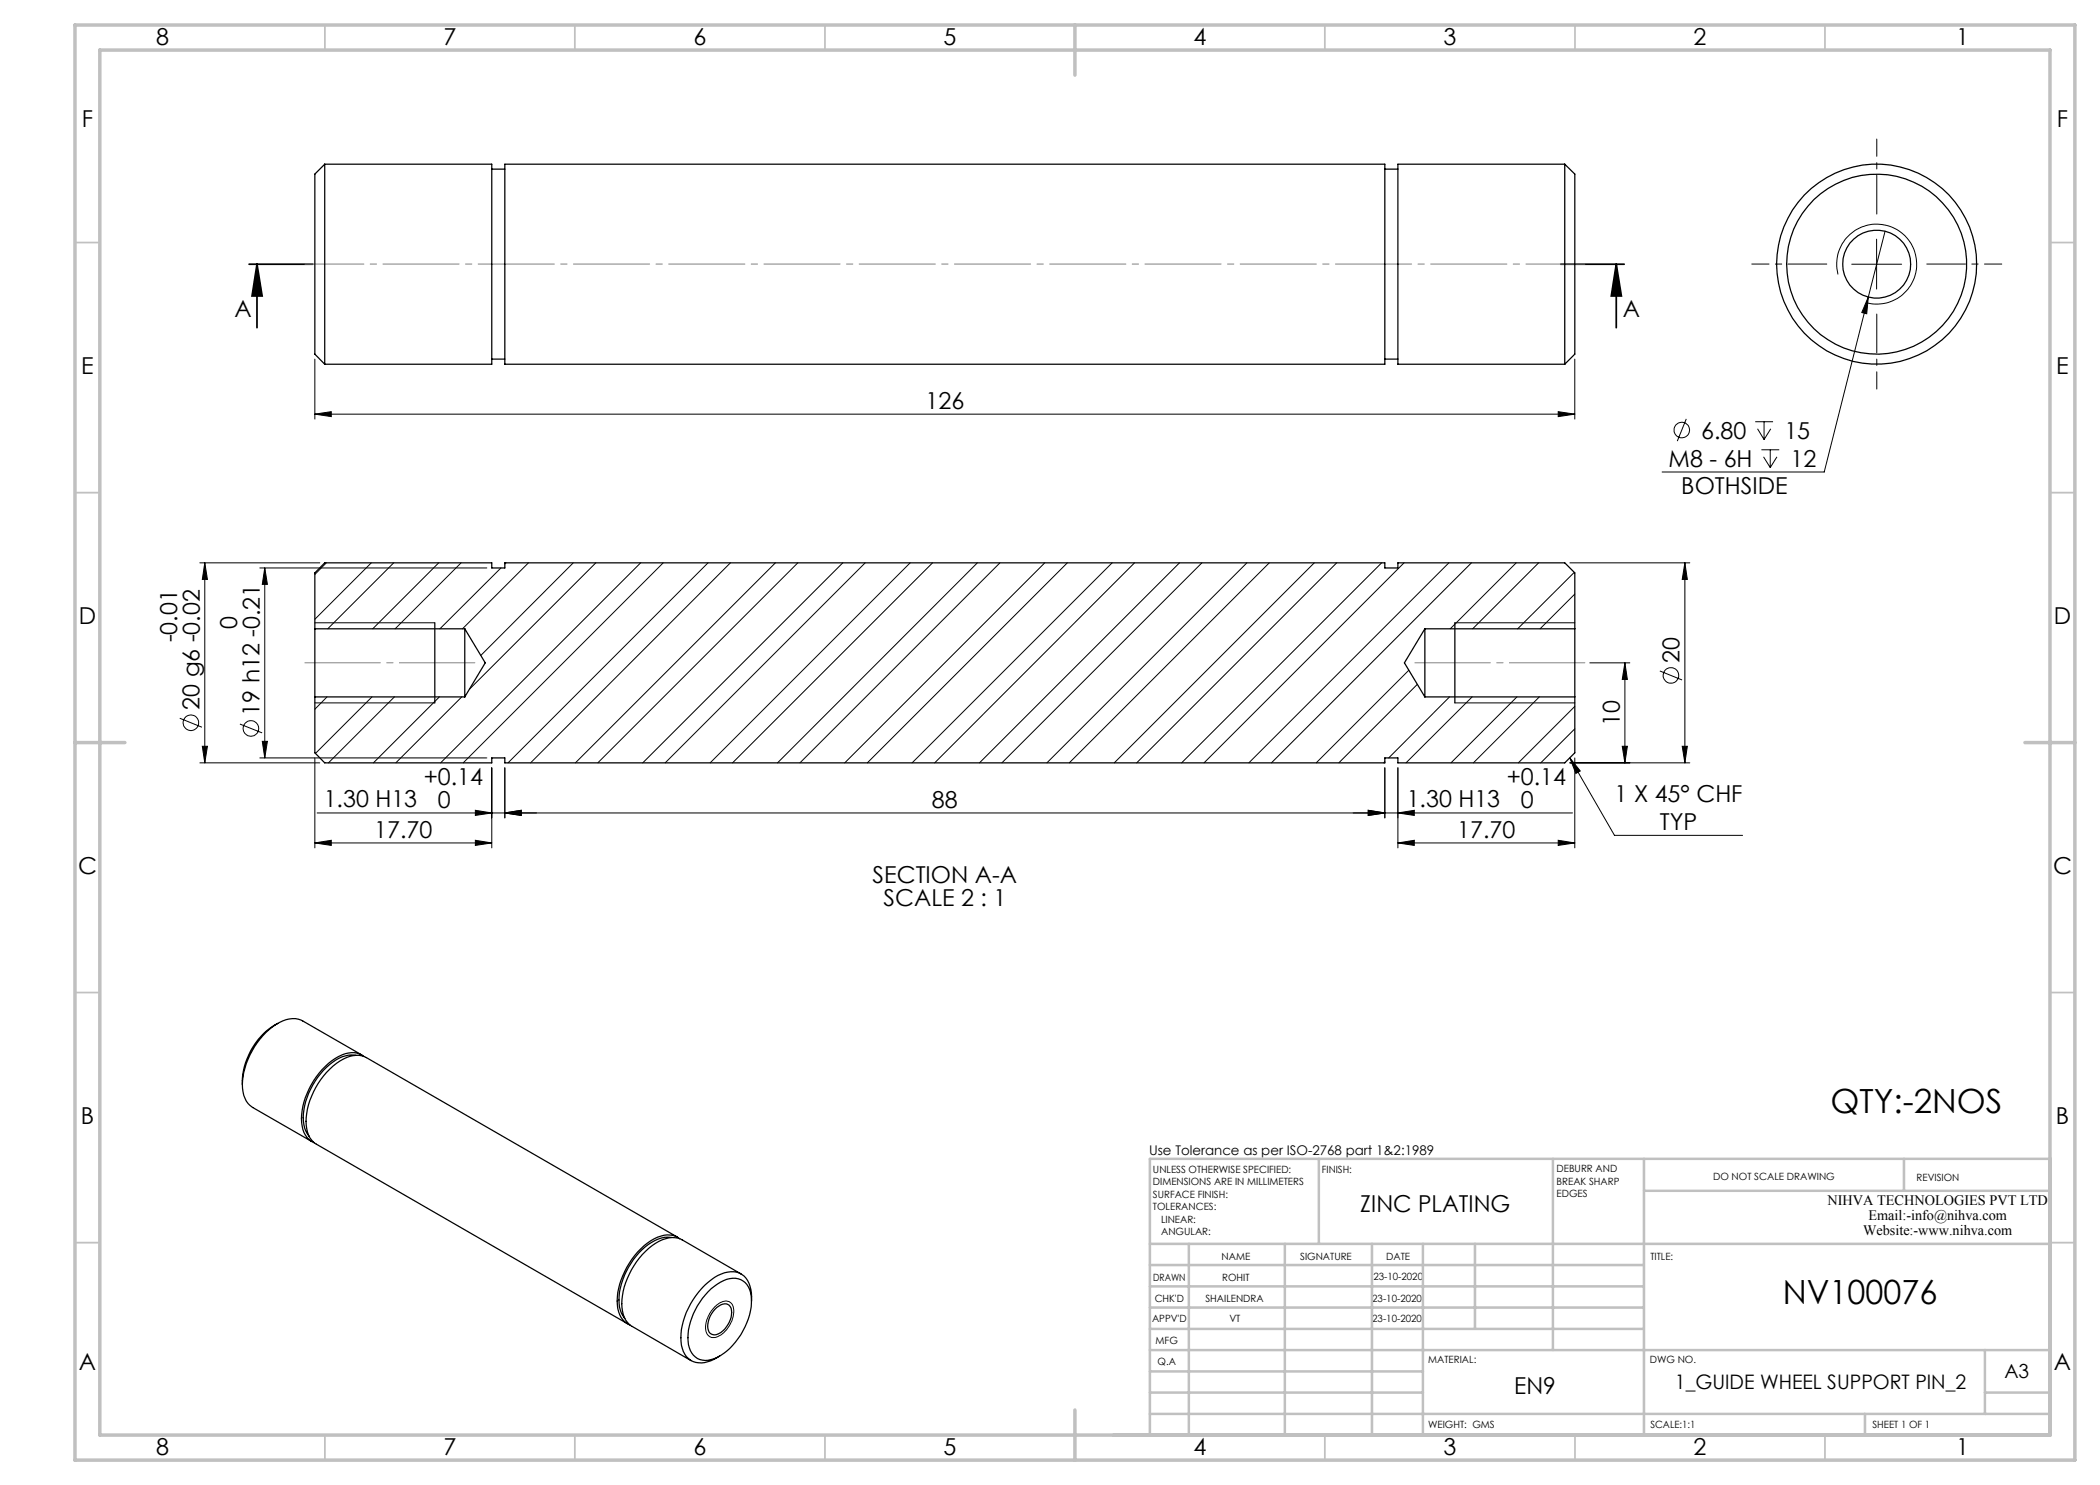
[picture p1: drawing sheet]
<svg xmlns="http://www.w3.org/2000/svg" width="420mm" height="297mm" viewBox="0 0 420 297" stroke-linecap="round" stroke-linejoin="round" font-family="sans-serif">
<g fill="none" stroke="#000" stroke-width=".2">
<path d="M367.6 54.9a8 8 0 0 1 7-10.1 8 8 0 0 1 8.7 8.7 8 8 0 0 1-10 7.1M370.3 52.8h10M373.7 59.4l-.4 3.4-.9-.3zM373.7 59.4l-8.9 35h-32.4M375.3 47.8v10M377 46.2l-3.3 13.2M63 71.8v12M315 71.8v12M63 82.8l3.3-.5v1zM63 82.8h252M311.6 82.3l3.4 .5-3.4 .5zM337.3 83.8l-1.8 4.4"/>
<path d="M351 84.3h3.6M351.5 85.8l1.3 2.1M352.3 90h3.5M352.7 91.4l1.3 2.1M352.8 84.3v3.6M354 90v3.5M354.2 85.8l-1.4 2.1M355.4 91.4l-1.4 2.1M40 112.6h24M41 112.6l.5 3.3h-1zM41 112.6v40M52 113.6h45.4"/>
<path d="M53 113.6v38M53 113.6l.5 3.3h-1zM65.3 112.6l-2.3 2.3M74.3 112.6l-11.3 11.3M78.7 112.6l-13.2 13.2M87.7 112.6l-13.2 13.2M92.2 112.6l-13.2 13.2M100.2 113.6l-12.2 12.2M101.2 112.6l-.2 .2M105.7 112.6l-13.2 13.2M114.7 112.6l-18.5 18.5M119.2 112.6l-25.3 25.3"/>
<path d="M128.1 112.6l-40 40M132.6 112.6l-40 40M141.6 112.6l-40 40M146.1 112.6l-40 40M155.1 112.6l-40 40M159.6 112.6l-40 40M168.6 112.6l-40 40M173 112.6l-40 40M182 112.6l-40 40M186.5 112.6l-40 40M195.5 112.6l-40 40M200 112.6l-40 40"/>
<path d="M209 112.6l-40.1 40M213.5 112.6l-40 40M222.4 112.6l-40 40M226.9 112.6l-40 40M235.9 112.6l-40 40M240.4 112.6l-40 40M249.4 112.6l-40 40M253.9 112.6l-40 40M262.9 112.6l-40.1 40M267.3 112.6l-40 40M276.3 112.6l-40 40M280.8 112.6l-40 40"/>
<path d="M289.8 112.6l-40 40M294.3 112.6l-40 40M303.2 112.6l-13.1 13.2M307.7 112.6l-13.2 13.2M314 112.6h24M314.9 114.5l-11.4 11.3M315 118.8l-7 7M337 112.6v40M337 112.6l.5 3.3h-1.1zM63 124.6h24M65.4 139.4l-2.4 2.4M74.4 139.4l-11.3 11.3"/>
<path d="M78.9 139.4l-13.2 13.2M87.9 139.4l-13.2 13.2M92.4 139.4l-13.2 13.2M281.8 134.1l-18.6 18.5M283.5 136.9l-15.7 15.7M289.9 139.4l-12.2 12.2M291 124.6h24M294.4 139.4l-13.2 13.2M303.4 139.4l-13.2 13.2M307.9 139.4l-13.2 13.2M318 132.6h8M325 132.6v20"/>
<path d="M325 132.6l.5 3.3h-1.1zM332 134.2l4.4 1.8M35.9 143.6l4.5 1.8M40 152.6h24M40.5 149.3h1l-.5 3.3zM48 144.8l4.4 1.8M52 151.6h45.4M52.5 148.3h1l-.5 3.3zM63 151.6v18M63 140.6h24M98.4 153.6v16M101 153.6v10"/>
<path d="M277 153.6v10M277 152.3l-.3 .3M279.6 153.6v16M291 140.6h24M314 151.6l2.1 2.6-.9 .5zM314 151.6l8.9 15.5h25.6M314 152.6h24M315 151.6v18M315 141.3l-11.3 11.3M315 145.8l-6.8 6.8M324.4 149.3h1.1l-.5 3.3zM336.4 149.3h1.1l-.5 3.3z"/>
<path d="M63 168.6l3.3-.5v1zM63 168.6h35.4M95.1 162.1l3.3 .5-3.3 .5zM95.1 168.1l3.3 .5-3.3 .5zM101 162.6l3.2-.5v1zM273.6 162.1l3.4 .5-3.4 .5zM279.6 162.6l3.3-.5v1zM279.6 168.6l3.3-.5v1zM279.6 168.6h35.4M311.6 168.1l3.4 .5-3.4 .5zM314.5 162.6h-251.1M142.9 261.4a2.56 2.56 0 0 1 3-1 2.78 2.78 0 0 1 .6 3.3 5.3 5.3 0 0 1-3.7 3.8 1.75 1.75 0 0 1-1.7-2.2 6.5 6.5 0 0 1 1.8-3.9z"/>
<circle cx="336.4" cy="86" r="1.56"/>
<circle cx="334.2" cy="135.1" r="1.55"/>
<circle cx="38.2" cy="144.5" r="1.56"/>
<circle cx="50.2" cy="145.7" r="1.55"/>
</g>
<path d="M49.8 52.8h12.7M51.4 52.8l1 6.4h-2zM51.4 52.8v12.7M312.1 52.8h12.7M323.3 52.8l1 6.4h-2zM323.3 52.8v12.7" fill="none" stroke="#000" stroke-width=".35"/>
<path d="M61 52.8h256" fill="none" stroke="#808080" stroke-width=".2" stroke-dasharray="15.2 1.3 1.3 1.3" stroke-dashoffset="3.4"/>
<path d="M95 132.6h-34M317 132.6h-34" fill="none" stroke="#808080" stroke-width=".2" stroke-dasharray="15.2 1.3 1.3 1.3" stroke-dashoffset=".1"/>
<g fill="none" stroke="#c0c0c0" stroke-width=".35">
<path d="M65 5v5M115 5v5M165 5v5M265 5v5M315 5v5M365 5v5M15 48.5h5M410 48.5h5M15 98.5h5M410 98.5h5M15 198.5h5M410 198.5h5"/>
<path d="M15 248.5h5M410 248.5h5M65 287v5M115 287v5M165 287v5M265 287v5M315 287v5M365 287v5"/>
</g>
<g fill="none" stroke="#c0c0c0" stroke-width=".5">
<path d="M263.8 231.8v17M310.6 231.8v38.2M328.8 231.8v55.2M328.8 238.2h81.2M380.8 231.8v6.4M410 231.8h-180v55.2M230 248.8h180M230 257.3h98.8M230 253h98.8M237.8 248.8v38.2M257 248.8v38.2M274.4 248.8v38.2"/>
<path d="M284.6 248.8v38.2M295 248.8v17M230 265.8h98.8M230 261.5h98.8M230 278.5h54.6M230 274.3h54.6M230 270h180M397 278.5h13M397 270v12.8M230 282.8h180M373 282.8v4.2"/>
</g>
<path d="M15 5h400v287h-400zM20 10h390v277h-390zM215 5v10M15 148.5h10M405 148.5h10M215 282v10" fill="none" stroke="#c0c0c0" stroke-width=".7"/>
<path d="M365.4 52.8h-15M375.4 42.8v-15M385.4 52.8h15M375.4 62.8v15" fill="none" stroke="#000" stroke-width=".2" stroke-dasharray="15.2 1.3 1.3 1.3" stroke-dashoffset="7.5"/>
<g fill="none" stroke="#000" stroke-width=".25">
<path d="M64.9 32.8v40M64.9 32.8h33.5v40h-33.5M64.9 32.8l-1.9 2v36l1.9 2M98.4 33.8h2.6M101 32.8h176v40h-176zM277 33.8h2.6M312.9 32.8v40M312.9 32.8l2.1 2v36l-2.1 2M312.9 32.8h-33.3v40h33.3M98.4 71.8h2.6M277 71.8h2.6M63 125.8v13.6"/>
<path d="M63 139.4v11.2l1.9 2h33.5v-1h2.6v1h176v-1h2.6v1h33.3l2.1-2v-11.2M63 125.8v-11.2l1.9-2h33.5v1h2.6v-1h176v1h2.6v-1h33.3l2.1 2v11.2M63 139.4h30M63 125.8h30M87 124.6v16M93 125.8v13.6M93 125.8l4 6.8-4 6.8M285 125.8v13.6M285 139.4h30M285 125.8h30M285 125.8l-4.1 6.8 4.1 6.8M291 124.6v16"/>
<path d="M315 125.8v13.6M55.6 204.7a13.8 13.8 0 0 0-7.1 12.2M71.2 211.1a6.8 6.8 0 0 0-5.9 2.4 14.5 14.5 0 0 0-4.6 10.8 5.2 5.2 0 0 0 1.1 3M72.4 211l-11.9-6.8a5 5 0 0 0-5.3 .7 15.5 15.5 0 0 0-6.7 12.8 4.5 4.5 0 0 0 2.1 3.8l11.8 6.8M72.8 211.3a4.4 4.4 0 0 0-5.1 0 15.3 15.3 0 0 0-7.4 13.2 4.5 4.5 0 0 0 2.5 4.1M134.3 247.5a7.1 7.1 0 0 0-5.9 2.4 14.3 14.3 0 0 0-4.5 11.5 4.9 4.9 0 0 0 1.1 2.3M135.5 247.4l-62.2-35.9a5 5 0 0 0-5.4 .7 15.4 15.4 0 0 0-6.7 12.8 4.4 4.4 0 0 0 2.1 3.8l62.2 36M135.9 247.8a4.5 4.5 0 0 0-5.1 0 15.3 15.3 0 0 0-7.3 13.1 4.4 4.4 0 0 0 2.5 4.1M142.2 257.8a6.6 6.6 0 0 1 5.4-2 4.2 4.2 0 0 1 2.7 4.8 13.6 13.6 0 0 1-7.5 11.1 3.5 3.5 0 0 1-5.1-2.8 13.6 13.6 0 0 1 4.5-11.1zM148.2 254.8l-11.8-6.8a5 5 0 0 0-5.3 .7 15.4 15.4 0 0 0-6.7 12.8 4.4 4.4 0 0 0 2 3.8l11.8 6.8M143 261.9l.8-.7a1.48 1.48 0 0 1 1.7-.3 1.48 1.48 0 0 1 .8 1.6 4.9 4.9 0 0 1-3.3 4.5 1.58 1.58 0 0 1-1.4-2.2l.4-1.6zM150.3 260.2a5.9 5.9 0 0 0-2-5.3 4.8 4.8 0 0 0-4.7 .2 15.3 15.3 0 0 0-7.4 13.2 4.3 4.3 0 0 0 2.9 4.2 6.6 6.6 0 0 0 4.8-1.3"/>
<circle cx="375.3" cy="52.8" r="20"/>
<circle cx="375.3" cy="52.8" r="18"/>
<circle cx="375.3" cy="52.8" r="6.8"/>
</g>
<g fill="#000">
<path d="M323.3 52.8l1 6.4h-2zM51.4 52.8l1 6.4h-2z"/>
<path d="M63 82.8l3.3-.5v1zM311.6 82.3l3.4 .5-3.4 .5zM95.1 162.1l3.3 .5-3.3 .5zM101 162.6l3.2-.5v1zM63 168.6l3.3-.5v1zM95.1 168.1l3.3 .5-3.3 .5zM279.6 168.6l3.3-.5v1zM311.6 168.1l3.4 .5-3.4 .5zM314 151.6l2.1 2.6-.9 .5zM373.7 59.4l-1.3 3.1 .9 .3z"/>
<path d="M41 112.6l.5 3.3h-1zM40.5 149.3h1l-.5 3.3z"/>
<path d="M337 112.6l.5 3.3h-1.1zM336.4 149.3h1.1l-.5 3.3zM53 113.6l.5 3.3h-1zM52.5 148.3h1l-.5 3.3zM325 132.6l.5 3.3h-1.1zM324.4 149.3h1.1l-.5 3.3z"/>
<path d="M101 162.6l3.2-.5v1zM273.6 162.1l3.4 .5-3.4 .5z"/>
<path d="M273.6 162.1l3.4 .5-3.4 .5zM279.6 162.6l3.3-.5v1z"/>
</g>
<g font-size="6.7">
<text x="366.1" y="222.5">QTY:-2NOS</text>
<text x="356.6" y="260.8">NV100076</text>
</g>
<g font-size="4.7">
<text x="31.2" y="9">8</text>
<text x="88.7" y="9">7</text>
<text x="138.7" y="9">6</text>
<text x="188.7" y="9">5</text>
<text x="238.7" y="9">4</text>
<text x="288.7" y="9">3</text>
<text x="338.7" y="9">2</text>
<text x="391.2" y="9">1</text>
<text x="16.4" y="25.5">F</text>
<text x="411.4" y="25.5">F</text>
<text x="46.9" y="63.4">A</text>
<text x="324.6" y="63.4">A</text>
<text x="16.3" y="74.7">E</text>
<text x="411.2" y="74.7">E</text>
<text x="185.1" y="81.8">126</text>
<text x="340.2" y="87.7">6.80</text>
<text x="356.9" y="87.7">15</text>
<text x="333.7" y="93.3">M8 - 6H</text>
<text x="358.1" y="93.3">12</text>
<text x="336.3" y="98.7">BOTHSIDE</text>
<text x="15.8" y="124.7">D</text>
<text x="47.4" y="125.8" transform="rotate(-90 47.4 125.8)">0</text>
<text x="410.8" y="124.7">D</text>
<text x="35.4" y="128.5" transform="rotate(-90 35.4 128.5)">-0.01</text>
<text x="335.9" y="132.5" transform="rotate(-90 335.9 132.5)">20</text>
<text x="39.9" y="142" transform="rotate(-90 39.9 142)">20 g6 -0.02</text>
<text x="51.9" y="143.1" transform="rotate(-90 51.9 143.1)">19 h12 -0.21</text>
<text x="324" y="145.1" transform="rotate(-90 324 145.1)">10</text>
<text x="64.7" y="161.5">1.30 H13</text>
<text x="84.7" y="157">+0.14</text>
<text x="87.6" y="161.6">0</text>
<text x="186.4" y="161.5">88</text>
<text x="281.3" y="161.5">1.30 H13</text>
<text x="301.3" y="157">+0.14</text>
<text x="304.2" y="161.6">0</text>
<text x="322.9" y="160.5">1 X 45° CHF</text>
<text x="74.9" y="167.6">17.70</text>
<text x="291.5" y="167.6">17.70</text>
<text x="332" y="166.1">TYP</text>
<text x="15.6" y="174.7">C</text>
<text x="174.5" y="176.7">SECTION A-A</text>
<text x="410.6" y="174.7">C</text>
<text x="176.7" y="181.2">SCALE 2 : 1</text>
<text x="16.2" y="224.7">B</text>
<text x="411.2" y="224.7">B</text>
<text x="272.1" y="242.4">ZINC PLATING</text>
<text x="15.8" y="274">A</text>
<text x="410.8" y="274">A</text>
<text x="302.8" y="278.9">EN9</text>
<text x="31.2" y="291">8</text>
<text x="88.7" y="291">7</text>
<text x="138.7" y="291">6</text>
<text x="188.7" y="291">5</text>
<text x="238.7" y="291">4</text>
<text x="288.7" y="291">3</text>
<text x="338.7" y="291">2</text>
<text x="391.2" y="291">1</text>
</g>
<text font-size="4" x="335" y="277.8">1_GUIDE WHEEL SUPPORT PIN_2</text>
<text font-size="3.9" x="400.9" y="275.5">A3</text>
<g font-size="2.9">
<text x="365.5" y="241">NIHVA TECHNOLOGIES PVT LTD</text>
<text x="373.7" y="244">Email:-info@nihva.com</text>
<text x="372.6" y="247">Website:-www.nihva.com</text>
</g>
<text font-size="2.7" x="229.8" y="231.1">Use Tolerance as per ISO-2768 part 1&amp;2:1989</text>
<g font-size="2">
<text x="230.6" y="234.6">UNLESS OTHERWISE SPECIFIED:</text>
<text x="230.6" y="237.1">DIMENSIONS ARE IN MILLIMETERS</text>
<text x="230.6" y="239.6">SURFACE FINISH:</text>
<text x="264.4" y="234.6">FINISH:</text>
<text x="311.3" y="234.5">DEBURR AND</text>
<text x="311.3" y="237">BREAK SHARP</text>
<text x="311.3" y="239.5">EDGES</text>
<text x="342.6" y="236">DO NOT SCALE DRAWING</text>
<text x="383.3" y="236.2">REVISION</text>
<text x="230.6" y="242.1">TOLERANCES:</text>
<text x="232.2" y="244.6">LINEAR:</text>
<text x="232.2" y="247.1">ANGULAR:</text>
<text x="244.3" y="252">NAME</text>
<text x="260" y="251.9">SIGNATURE</text>
<text x="277.2" y="251.9">DATE</text>
<text x="330.1" y="251.9">TITLE:</text>
<text x="230.6" y="256.1">DRAWN</text>
<text x="244.4" y="256.1">ROHIT</text>
<text x="274.7" y="255.9">23-10-2020</text>
<text x="230.9" y="260.3">CHK'D</text>
<text x="241.1" y="260.3">SHAILENDRA</text>
<text x="274.4" y="260.3">23-10-2020</text>
<text x="230.4" y="264.4">APPV'D</text>
<text x="231.1" y="268.8">MFG</text>
<text x="245.9" y="264.4">VT</text>
<text x="274.4" y="264.4">23-10-2020</text>
<text x="231.5" y="273">Q.A</text>
<text x="285.6" y="272.5">MATERIAL:</text>
<text x="330" y="272.5">DWG NO.</text>
<text x="285.6" y="285.5">WEIGHT: GMS</text>
<text x="330.1" y="285.6">SCALE:1:1</text>
<text x="374.5" y="285.6">SHEET 1 OF 1</text>
</g>
</svg>
